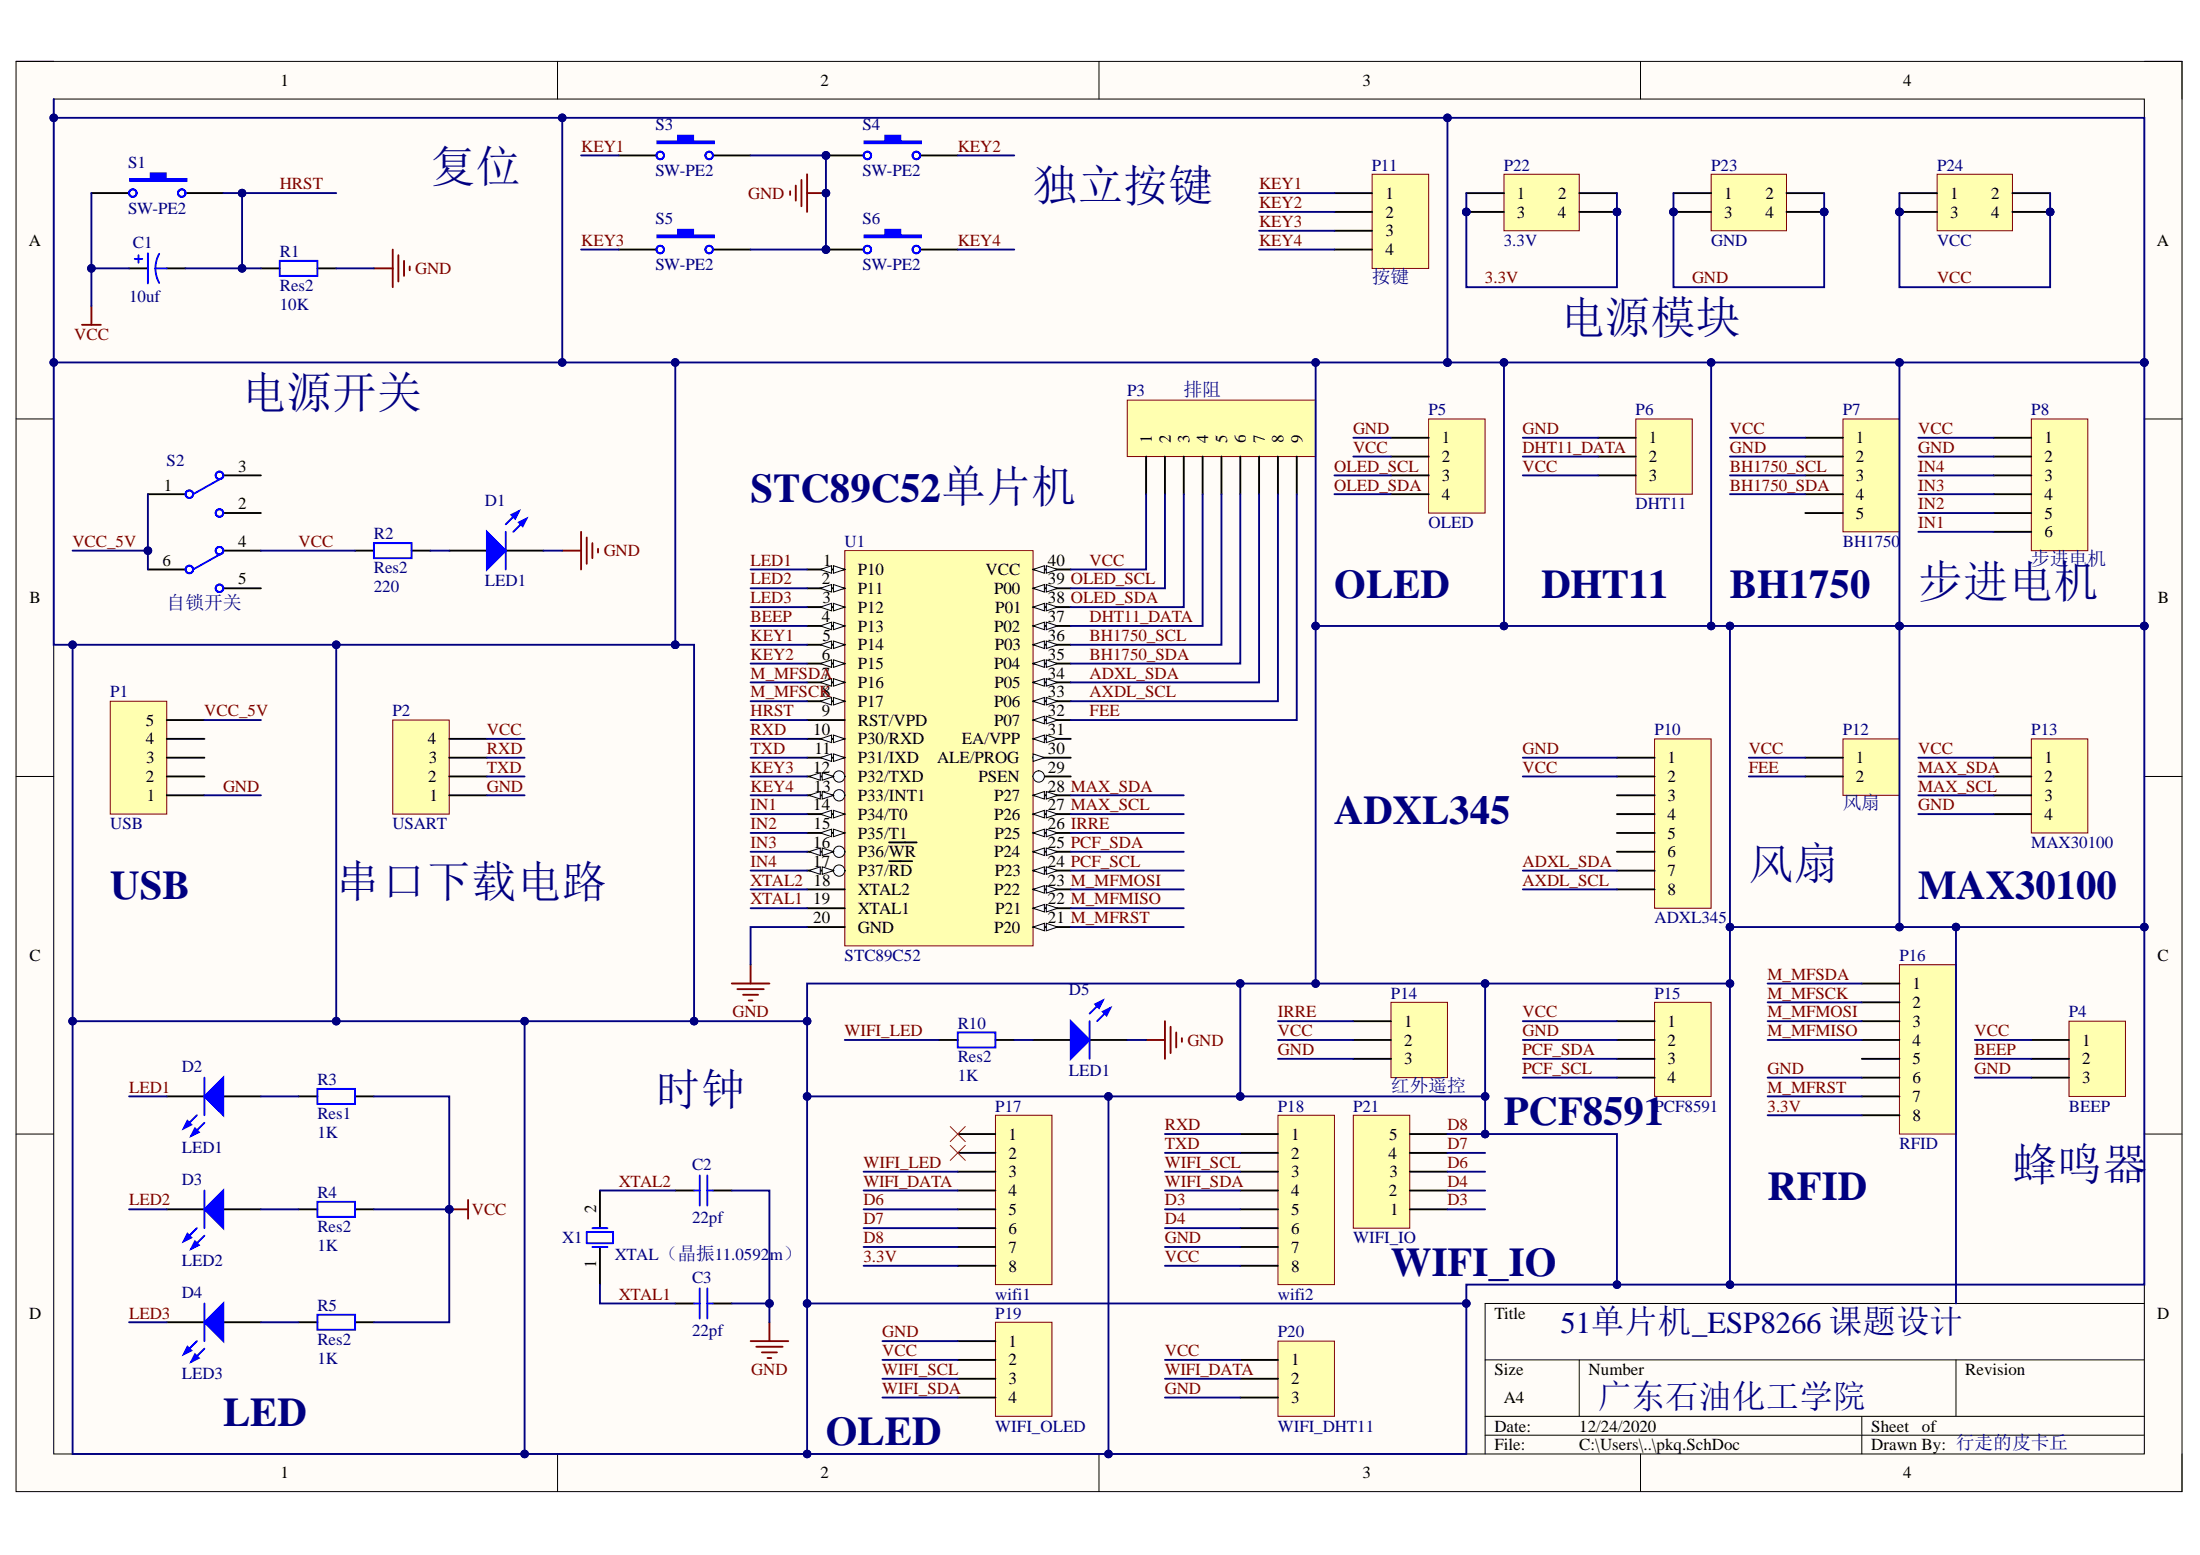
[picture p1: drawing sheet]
# Altium project pkq.PrjPcb
1 sheet, 45 parts. Net scope: global (net labels, ports and power ports of the same name join across sheets).
Board files: pkg.PcbDoc, 123456.pcbdoc

## Sheet pkq.SchDoc
size A4; DocumentNumber: 1; SheetNumber: 1; SheetTotal: 1

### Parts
C1  10uf  [电解电容]
C2  22pf  [瓷片电容]
C3  22pf  [瓷片电容]
D1  LED1  [LED-1]
D2  LED1  [LED-0]
D3  LED2  [LED-0]
D4  LED3  [LED-0]
D5  LED1  [LED-1]
P1  USB  [HDR1X5]
P2  USART  [HDR1X4]
P3  排阻  [ResPack9]
P4  BEEP  [HDR1X3]
P5  OLED  [HDR1X4]
P6  DHT11  [HDR1X3]
P7  BH1750  [HDR1X5]
P8  步进电机  [HDR1X6]
P10  ADXL345  [HDR1X8]
P11  按键  [HDR1X4]
P12  风扇  [HDR1X2]
P13  MAX30100  [HDR1X4]
P14  红外遥控  [HDR1X3]
P15  PCF8591  [HDR1X4]
P16  RFID  [HDR1X8]
P17  wifi1  [HDR1X8]
P18  wifi2  [HDR1X8]
P19  WIFI_OLED  [HDR1X4]
P20  WIFI_DHT11  [HDR1X3]
P21  WIFI_IO  [HDR1X5]
P22  3.3V  [HDR2X2]
P23  GND  [HDR2X2]
P24  VCC  [HDR2X2]
R1  Res2  value 10K  [AXIAL-0.4]
R2  Res2  value 220  [AXIAL-0.4]
R3  Res1  value 1K  [AXIAL-0.4]
R4  Res2  value 1K  [AXIAL-0.4]
R5  Res2  value 1K  [AXIAL-0.4]
R10  Res2  value 1K  [AXIAL-0.4]
S1  SW-PE2  [KEYTOUCH]
S2  自锁开关  [自锁开关]
S3  SW-PE2  [KEYTOUCH]
S4  SW-PE2  [KEYTOUCH]
S5  SW-PE2  [KEYTOUCH]
S6  SW-PE2  [KEYTOUCH]
U1  STC89C52  [DIP40]
X1  XTAL（晶振11.0592m）  [XTAL]

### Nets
GND: C2.2 C3.2 D1.2(K) D5.2(K) P1.1 P2.1 P4.3 P5.1 P6.1 P7.2 P8.2 P10.1 P13.4 P14.3 P15.2 P16.6 P18.7 P19.1 P20.3 P23.1 P23.2 P23.3 P23.4 R1.2 S3.2 S4.1 S5.2 S6.1 U1.20(GND)
VCC: C1.1 P2.4 P3.1 P4.1 P5.2 P6.3 P7.1 P8.1 P10.2 P12.1 P13.1 P14.2 P15.1 P18.8 P19.2 P20.1 P24.1 P24.2 P24.3 P24.4 R2.1 R3.2 R4.2 R5.2 S1.1 S2.4 U1.40(VCC)
3.3V: P16.8 P17.8 P22.1 P22.2 P22.3 P22.4
ADXL_SDA: P3.7 P10.7 U1.34(P05)
AXDL_SCL: P3.8 P10.8 U1.33(P06)
BEEP: P4.2 U1.4(P13)
BH1750_SCL: P3.5 P7.3 U1.36(P03)
BH1750_SDA: P3.6 P7.4 U1.35(P04)
D3: P18.5 P21.1
D4: P18.6 P21.2
D6: P17.5 P21.3
D7: P17.6 P21.4
D8: P17.7 P21.5
DHT11_DATA: P3.4 P6.2 U1.37(P02)
FEE: P3.9 P12.2 U1.32(P07)
HRST: C1.2 R1.1 S1.2 U1.9(RST/VPD)
IN1: P8.6 U1.14(P34/T0)
IN2: P8.5 U1.15(P35/T1)
IN3: P8.4 U1.16(P36/~{WR})
IN4: P8.3 U1.17(P37/~{RD})
IRRE: P14.1 U1.26(P25)
KEY1: P11.1 S3.1 U1.5(P14)
KEY2: P11.2 S4.2 U1.6(P15)
KEY3: P11.3 S5.1 U1.12(P32/TXD)
KEY4: P11.4 S6.2 U1.13(P33/INT1)
LED1: D2.2(K) U1.1(P10)
LED2: D3.2(K) U1.2(P11)
LED3: D4.2(K) U1.3(P12)
M_MFMISO: P16.4 U1.22(P21)
M_MFMOSI: P16.3 U1.23(P22)
M_MFRST: P16.7 U1.21(P20)
M_MFSCK: P16.2 U1.8(P17)
M_MFSDA: P16.1 U1.7(P16)
MAX_SCL: P13.3 U1.27(P26)
MAX_SDA: P13.2 U1.28(P27)
OLED_SCL: P3.2 P5.3 U1.39(P00)
OLED_SDA: P3.3 P5.4 U1.38(P01)
PCF_SCL: P15.4 U1.24(P23)
PCF_SDA: P15.3 U1.25(P24)
RXD: P2.3 P18.1 U1.10(P30/RXD)
TXD: P2.2 P18.2 U1.11(P31/IXD)
VCC_5V: P1.5 S2.1 S2.6
WIFI_DATA: P17.4 P20.2
WIFI_LED: P17.3 R10.1
WIFI_SCL: P18.3 P19.3
WIFI_SDA: P18.4 P19.4
XTAL1: C3.1 U1.19(XTAL1) X1.1(OSC1)
XTAL2: C2.1 U1.18(XTAL2) X1.2(OSC2)
NetD1_1: D1.1(A) R2.2
NetD2_1: D2.1(A) R3.1
NetD3_1: D3.1(A) R4.1
NetD4_1: D4.1(A) R5.1
NetD5_1: D5.1(A) R10.2

Not connected (* = marked no-connect by the designer): P1 2 3 4; P7 5; P10 3 4 5 6; P16 5; P17 1* 2*; S2 2 3 5; U1 29(PSEN) 30(ALE/PROG) 31(EA/VPP)

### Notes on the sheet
- 复位
- 独立按键
- 电源模块
- (near S2) 电源开关
- (near U1) STC89C52单片机
- (near P5) OLED
- DHT11
- (near P7) BH1750
- (near P8) 步进电机
- ADXL345
- (near P1) USB
- (near P2) 串口下载电路
- 风扇
- MAX30100
- 时钟
- (near P15) PCF8591
- (near P16) RFID
- (near P4) 蜂鸣器
- (near P21) WIFI_IO
- 51单片机_ESP8266 课题设计
- LED
- 广东石油化工学院
- OLED
- 行走的皮卡丘
